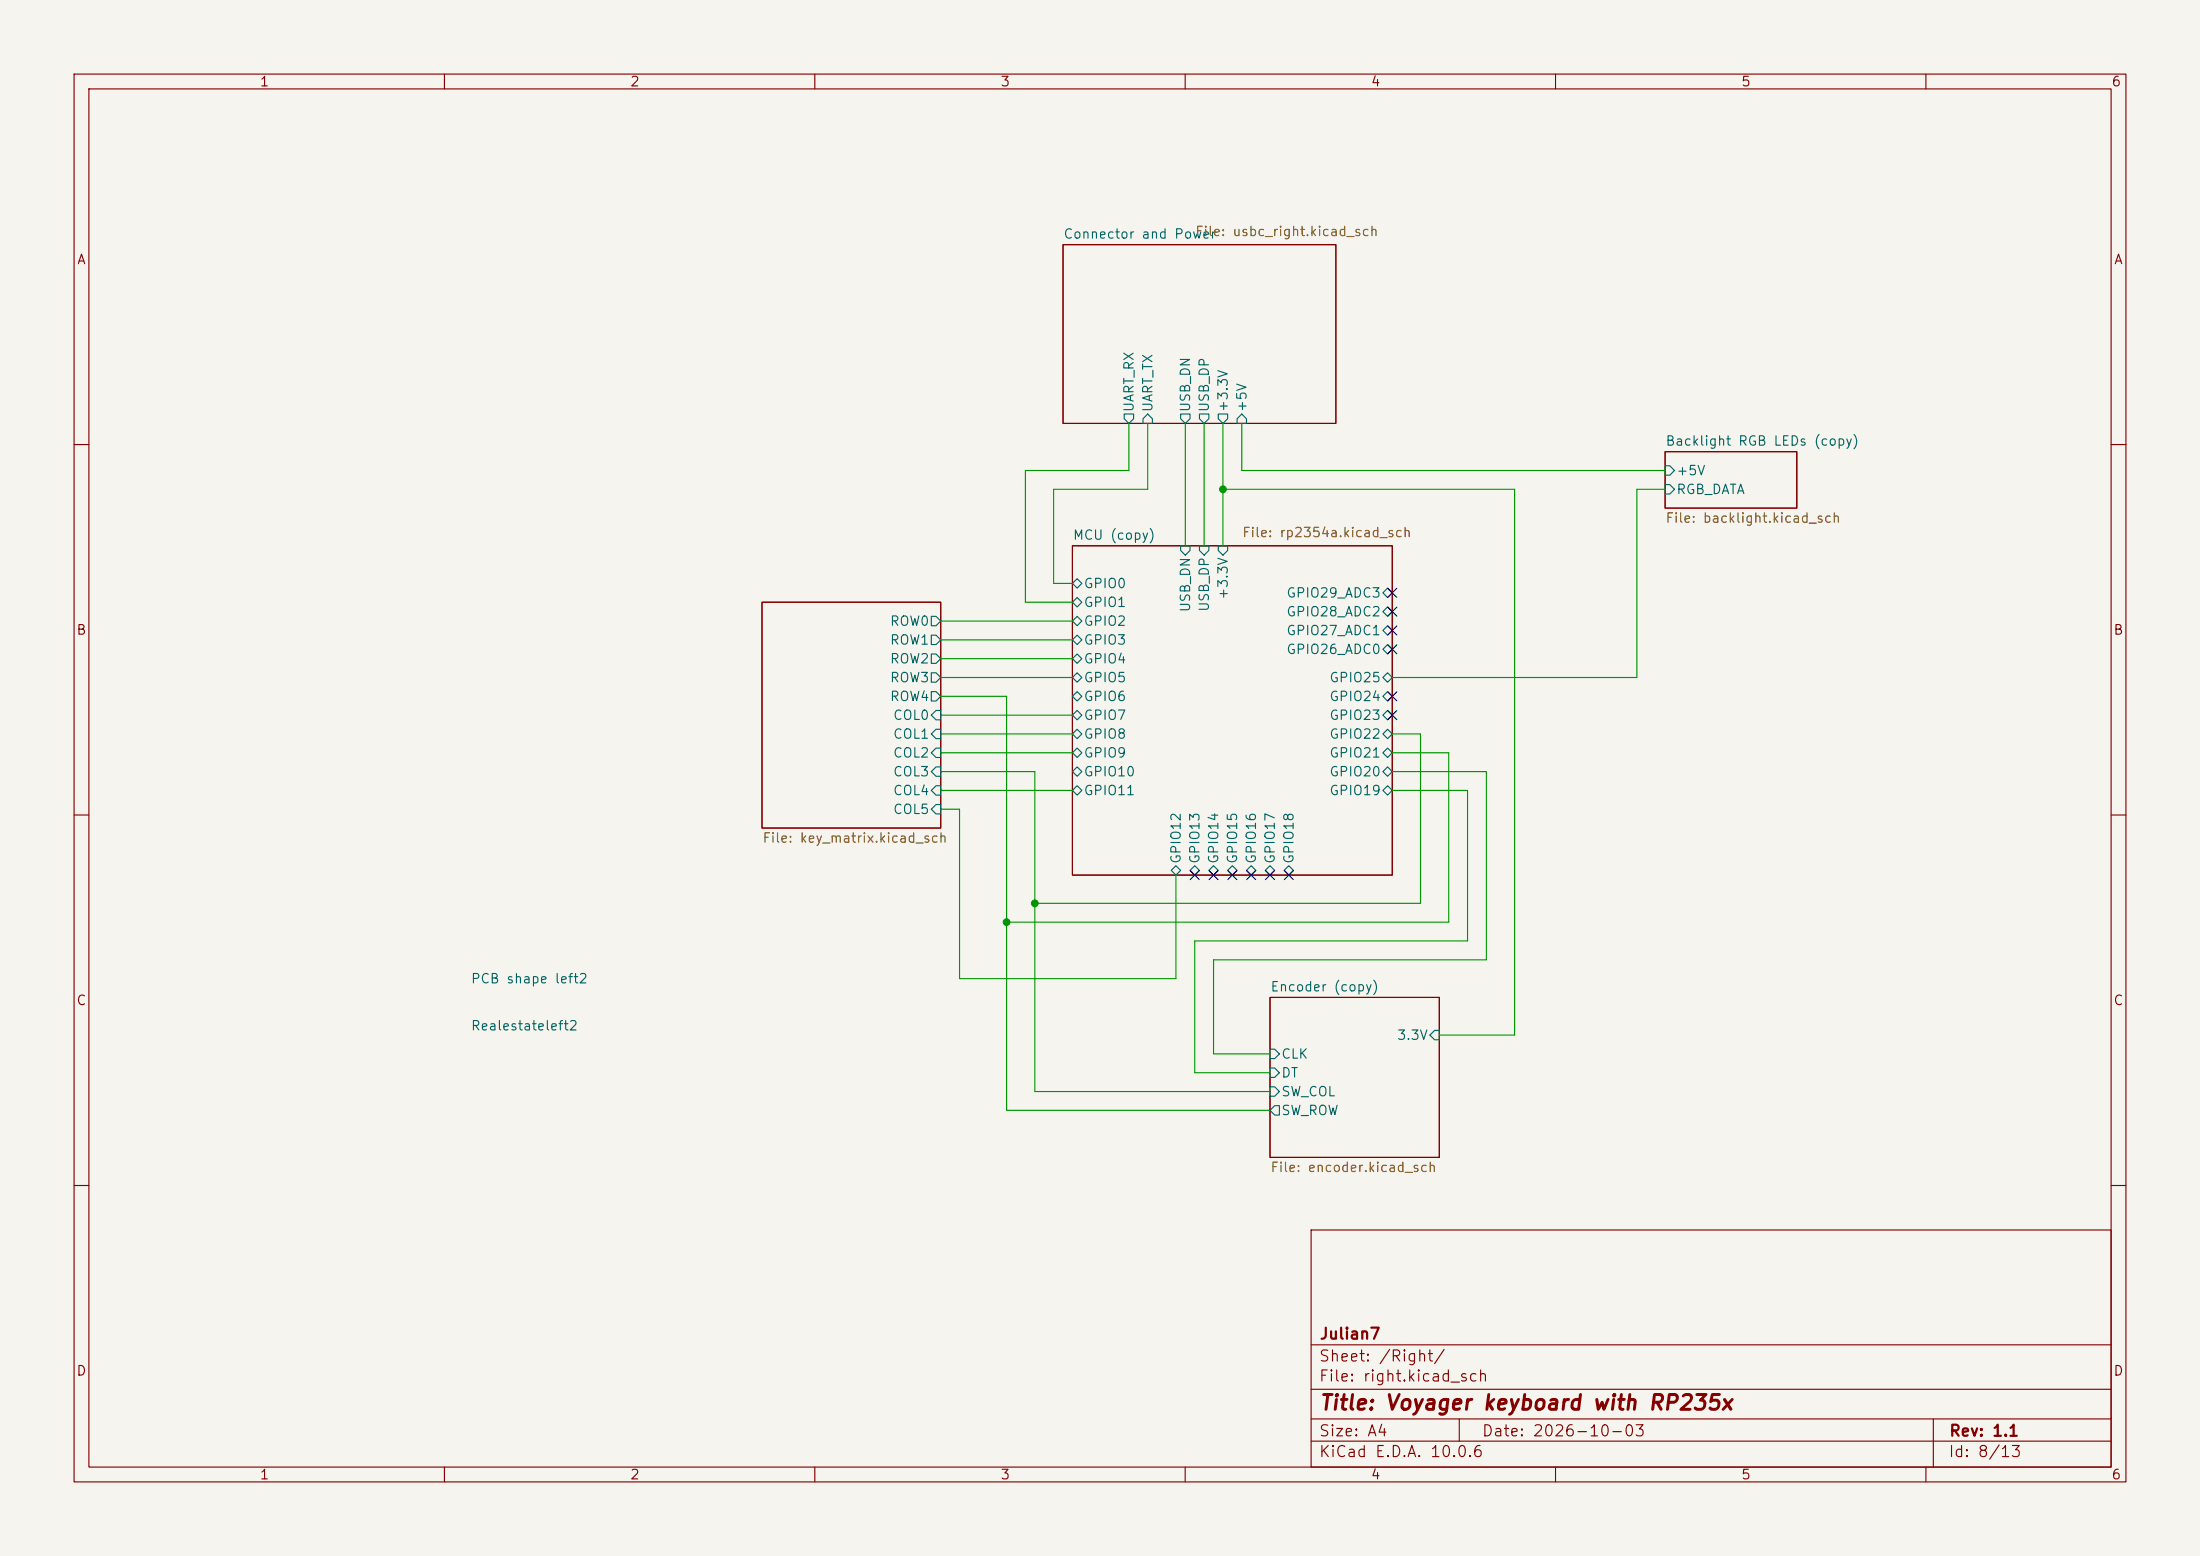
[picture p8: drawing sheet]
(kicad_sch
 (version 20260306)
 (generator "eeschema")
 (generator_version "10.0")
 (paper "A4")
 (title_block
  (title "Voyager keyboard with RP235x")
  (date "2026-10-03")
  (rev "1.1")
  (company "Julian7"))
 (lib_symbols
  (symbol "rp_voyager:PCB_left"
   (pin_numbers (hide yes))
   (pin_names
    (offset 0) (hide yes)) (exclude_from_sim yes) (in_bom no) (on_board yes)
   (in_pos_files yes)
   (duplicate_pin_numbers_are_jumpers no)
   (property "Reference" "PCB shape left" (at 0 0 0) (show_name no) (do_not_autoplace no) (effects (font (size 1.27 1.27))))
   (property "Value" "" (at 0 0 0) (show_name no) (do_not_autoplace no) (effects (font (size 1.27 1.27))))
   (property "Footprint" "rp_voyager:PCB left" (at 0 0 0) (show_name no) (do_not_autoplace no) (hide yes) (effects (font (size 1.27 1.27))))
   (property "Datasheet" "" (at 0 0 0) (show_name no) (do_not_autoplace no) (hide yes) (effects (font (size 1.27 1.27))))
   (property "Description" "" (at 0 0 0) (show_name no) (do_not_autoplace no) (hide yes) (effects (font (size 1.27 1.27))))
   (embedded_fonts no))
  (symbol "rp_voyager:realestate_left" (exclude_from_sim no) (in_bom yes) (on_board yes)
   (in_pos_files yes)
   (duplicate_pin_numbers_are_jumpers no)
   (property "Reference" "SYM" (at 0 0 0) (show_name no) (do_not_autoplace no) (effects (font (size 1.27 1.27))))
   (property "Value" "" (at 0 0 0) (show_name no) (do_not_autoplace no) (effects (font (size 1.27 1.27))))
   (property "Footprint" "" (at 0 0 0) (show_name no) (do_not_autoplace no) (hide yes) (effects (font (size 1.27 1.27))))
   (property "Datasheet" "" (at 0 0 0) (show_name no) (do_not_autoplace no) (hide yes) (effects (font (size 1.27 1.27))))
   (property "Description" "" (at 0 0 0) (show_name no) (do_not_autoplace no) (hide yes) (effects (font (size 1.27 1.27))))
   (embedded_fonts no)))
 (junction
  (at 135.89 124.46)
  (diameter 0)
  (color 0 0 0 0))
 (junction
  (at 139.7 121.92)
  (diameter 0)
  (color 0 0 0 0))
 (junction
  (at 165.1 66.04)
  (diameter 0)
  (color 0 0 0 0))
 (no_connect
  (at 168.91 118.11))
 (no_connect
  (at 173.99 118.11))
 (no_connect
  (at 187.96 96.52))
 (no_connect
  (at 161.29 118.11))
 (no_connect
  (at 163.83 118.11))
 (no_connect
  (at 166.37 118.11))
 (no_connect
  (at 187.96 82.55))
 (no_connect
  (at 171.45 118.11))
 (no_connect
  (at 187.96 85.09))
 (no_connect
  (at 187.96 93.98))
 (no_connect
  (at 187.96 87.63))
 (no_connect
  (at 187.96 80.01))
 (wire
  (pts (xy 162.56 57.15) (xy 162.56 73.66))
  (stroke (width 0) (type default)))
 (wire
  (pts (xy 127 86.36) (xy 144.78 86.36))
  (stroke (width 0) (type default)))
 (wire
  (pts (xy 220.98 91.44) (xy 187.96 91.44))
  (stroke (width 0) (type default)))
 (wire
  (pts (xy 138.43 63.5) (xy 138.43 81.28))
  (stroke (width 0) (type default)))
 (wire
  (pts (xy 195.58 101.6) (xy 195.58 124.46))
  (stroke (width 0) (type default)))
 (wire
  (pts (xy 191.77 99.06) (xy 191.77 121.92))
  (stroke (width 0) (type default)))
 (wire
  (pts (xy 139.7 121.92) (xy 139.7 104.14))
  (stroke (width 0) (type default)))
 (wire
  (pts (xy 158.75 132.08) (xy 158.75 118.11))
  (stroke (width 0) (type default)))
 (wire
  (pts (xy 154.94 57.15) (xy 154.94 66.04))
  (stroke (width 0) (type default)))
 (wire
  (pts (xy 127 88.9) (xy 144.78 88.9))
  (stroke (width 0) (type default)))
 (wire
  (pts (xy 204.47 139.7) (xy 204.47 66.04))
  (stroke (width 0) (type default)))
 (wire
  (pts (xy 154.94 66.04) (xy 142.24 66.04))
  (stroke (width 0) (type default)))
 (wire
  (pts (xy 165.1 57.15) (xy 165.1 66.04))
  (stroke (width 0) (type default)))
 (wire
  (pts (xy 167.64 63.5) (xy 167.64 57.15))
  (stroke (width 0) (type default)))
 (wire
  (pts (xy 200.66 104.14) (xy 187.96 104.14))
  (stroke (width 0) (type default)))
 (wire
  (pts (xy 127 93.98) (xy 135.89 93.98))
  (stroke (width 0) (type default)))
 (wire
  (pts (xy 139.7 147.32) (xy 139.7 121.92))
  (stroke (width 0) (type default)))
 (wire
  (pts (xy 198.12 106.68) (xy 198.12 127))
  (stroke (width 0) (type default)))
 (wire
  (pts (xy 152.4 63.5) (xy 138.43 63.5))
  (stroke (width 0) (type default)))
 (wire
  (pts (xy 160.02 57.15) (xy 160.02 73.66))
  (stroke (width 0) (type default)))
 (wire
  (pts (xy 127 83.82) (xy 144.78 83.82))
  (stroke (width 0) (type default)))
 (wire
  (pts (xy 198.12 127) (xy 161.29 127))
  (stroke (width 0) (type default)))
 (wire
  (pts (xy 198.12 106.68) (xy 187.96 106.68))
  (stroke (width 0) (type default)))
 (wire
  (pts (xy 129.54 109.22) (xy 129.54 132.08))
  (stroke (width 0) (type default)))
 (wire
  (pts (xy 127 99.06) (xy 144.78 99.06))
  (stroke (width 0) (type default)))
 (wire
  (pts (xy 171.45 144.78) (xy 161.29 144.78))
  (stroke (width 0) (type default)))
 (wire
  (pts (xy 152.4 57.15) (xy 152.4 63.5))
  (stroke (width 0) (type default)))
 (wire
  (pts (xy 163.83 142.24) (xy 163.83 129.54))
  (stroke (width 0) (type default)))
 (wire
  (pts (xy 194.31 139.7) (xy 204.47 139.7))
  (stroke (width 0) (type default)))
 (wire
  (pts (xy 127 104.14) (xy 139.7 104.14))
  (stroke (width 0) (type default)))
 (wire
  (pts (xy 138.43 81.28) (xy 144.78 81.28))
  (stroke (width 0) (type default)))
 (wire
  (pts (xy 171.45 142.24) (xy 163.83 142.24))
  (stroke (width 0) (type default)))
 (wire
  (pts (xy 127 91.44) (xy 144.78 91.44))
  (stroke (width 0) (type default)))
 (wire
  (pts (xy 220.98 66.04) (xy 220.98 91.44))
  (stroke (width 0) (type default)))
 (wire
  (pts (xy 163.83 129.54) (xy 200.66 129.54))
  (stroke (width 0) (type default)))
 (wire
  (pts (xy 204.47 66.04) (xy 165.1 66.04))
  (stroke (width 0) (type default)))
 (wire
  (pts (xy 167.64 63.5) (xy 224.79 63.5))
  (stroke (width 0) (type default)))
 (wire
  (pts (xy 187.96 99.06) (xy 191.77 99.06))
  (stroke (width 0) (type default)))
 (wire
  (pts (xy 135.89 93.98) (xy 135.89 124.46))
  (stroke (width 0) (type default)))
 (wire
  (pts (xy 195.58 124.46) (xy 135.89 124.46))
  (stroke (width 0) (type default)))
 (wire
  (pts (xy 191.77 121.92) (xy 139.7 121.92))
  (stroke (width 0) (type default)))
 (wire
  (pts (xy 200.66 129.54) (xy 200.66 104.14))
  (stroke (width 0) (type default)))
 (wire
  (pts (xy 161.29 144.78) (xy 161.29 127))
  (stroke (width 0) (type default)))
 (wire
  (pts (xy 127 101.6) (xy 144.78 101.6))
  (stroke (width 0) (type default)))
 (wire
  (pts (xy 127 96.52) (xy 144.78 96.52))
  (stroke (width 0) (type default)))
 (wire
  (pts (xy 135.89 124.46) (xy 135.89 149.86))
  (stroke (width 0) (type default)))
 (wire
  (pts (xy 171.45 149.86) (xy 135.89 149.86))
  (stroke (width 0) (type default)))
 (wire
  (pts (xy 142.24 66.04) (xy 142.24 78.74))
  (stroke (width 0) (type default)))
 (wire
  (pts (xy 187.96 101.6) (xy 195.58 101.6))
  (stroke (width 0) (type default)))
 (wire
  (pts (xy 224.79 66.04) (xy 220.98 66.04))
  (stroke (width 0) (type default)))
 (wire
  (pts (xy 165.1 66.04) (xy 165.1 73.66))
  (stroke (width 0) (type default)))
 (wire
  (pts (xy 142.24 78.74) (xy 144.78 78.74))
  (stroke (width 0) (type default)))
 (wire
  (pts (xy 127 109.22) (xy 129.54 109.22))
  (stroke (width 0) (type default)))
 (wire
  (pts (xy 171.45 147.32) (xy 139.7 147.32))
  (stroke (width 0) (type default)))
 (wire
  (pts (xy 127 106.68) (xy 144.78 106.68))
  (stroke (width 0) (type default)))
 (wire
  (pts (xy 129.54 132.08) (xy 158.75 132.08))
  (stroke (width 0) (type default)))
 (symbol
  (lib_id "rp_voyager:PCB_left")
  (at 62.23 132.08 0)
  (unit 1)
  (body_style 1)
  (exclude_from_sim yes)
  (in_bom no)
  (on_board yes)
  (in_pos_files yes)
  (dnp no)
  (fields_autoplaced yes)
  (property "Reference" "PCB shape left2" (at 63.5 132.0799 0) (show_name no) (do_not_autoplace no) (effects (font (size 1.27 1.27)) (justify left)))
  (property "Value" "" (at 62.23 132.08 0) (show_name no) (do_not_autoplace no) (effects (font (size 1.27 1.27))))
  (property "Footprint" "rp_voyager:PCB left" (at 62.23 132.08 0) (hide yes) (show_name no) (do_not_autoplace no) (effects (font (size 1.27 1.27))))
  (property "Datasheet" "" (at 62.23 132.08 0) (hide yes) (show_name no) (do_not_autoplace no) (effects (font (size 1.27 1.27))))
  (property "Description" "" (at 62.23 132.08 0) (hide yes) (show_name no) (do_not_autoplace no) (effects (font (size 1.27 1.27)))))
 (symbol
  (lib_id "rp_voyager:realestate_left")
  (at 62.23 138.43 0)
  (unit 1)
  (body_style 1)
  (exclude_from_sim yes)
  (in_bom no)
  (on_board yes)
  (in_pos_files yes)
  (dnp no)
  (property "Reference" "Realestateleft2" (at 63.5 138.43 0) (show_name no) (do_not_autoplace no) (effects (font (size 1.27 1.27)) (justify left)))
  (property "Value" "" (at 69.85 135.89 0) (show_name no) (do_not_autoplace no) (effects (font (size 1.27 1.27))))
  (property "Footprint" "rp_voyager:Realestate left" (at 62.23 138.43 0) (hide yes) (show_name no) (do_not_autoplace no) (effects (font (size 1.27 1.27))))
  (property "Datasheet" "" (at 62.23 138.43 0) (hide yes) (show_name no) (do_not_autoplace no) (effects (font (size 1.27 1.27))))
  (property "Description" "" (at 62.23 138.43 0) (hide yes) (show_name no) (do_not_autoplace no) (effects (font (size 1.27 1.27))))
  (property "Manufacturer" "" (at 62.23 138.43 0) (hide yes) (show_name no) (do_not_autoplace no) (effects (font (size 1.27 1.27))))
  (property "Distributor Link 1" "" (at 62.23 138.43 0) (hide yes) (show_name no) (do_not_autoplace no) (effects (font (size 1.27 1.27))))
  (property "Distributor Link 2" "" (at 62.23 138.43 0) (hide yes) (show_name no) (do_not_autoplace no) (effects (font (size 1.27 1.27))))
  (property "Distributor Link 3" "" (at 62.23 138.43 0) (hide yes) (show_name no) (do_not_autoplace no) (effects (font (size 1.27 1.27)))))
 (sheet
  (at 171.45 134.62)
  (size 22.86 21.59)
  (exclude_from_sim no)
  (in_bom yes)
  (on_board yes)
  (dnp no)
  (fields_autoplaced yes)
  (stroke (width 0.1524) (type solid))
  (fill (color 0 0 0 0))
  (property "Sheetname" "Encoder (copy)" (at 171.45 133.9084 0) (show_name no) (do_not_autoplace no) (effects (font (size 1.27 1.27)) (justify left bottom)))
  (property "Sheetfile" "encoder.kicad_sch" (at 171.45 156.7946 0) (show_name no) (do_not_autoplace no) (effects (font (size 1.27 1.27)) (justify left top)))
  (property "Field2" "" (at 171.45 134.62 0) (hide yes) (show_name no) (do_not_autoplace no) (effects (font (size 1.27 1.27))))
  (pin "3.3V" input (at 194.31 139.7 0) (effects (font (size 1.27 1.27)) (justify right)))
  (pin "CLK" input (at 171.45 142.24 180) (effects (font (size 1.27 1.27)) (justify left)))
  (pin "DT" input (at 171.45 144.78 180) (effects (font (size 1.27 1.27)) (justify left)))
  (pin "SW_COL" input (at 171.45 147.32 180) (effects (font (size 1.27 1.27)) (justify left)))
  (pin "SW_ROW" output (at 171.45 149.86 180) (effects (font (size 1.27 1.27)) (justify left))))
 (sheet
  (at 144.78 73.66)
  (size 43.18 44.45)
  (exclude_from_sim no)
  (in_bom yes)
  (on_board yes)
  (dnp no)
  (stroke (width 0.1524) (type solid))
  (fill (color 0 0 0 0))
  (property "Sheetname" "MCU (copy)" (at 144.78 72.9484 0) (show_name no) (do_not_autoplace no) (effects (font (size 1.27 1.27)) (justify left bottom)))
  (property "Sheetfile" "rp2354a.kicad_sch" (at 167.64 71.12 0) (show_name no) (do_not_autoplace no) (effects (font (size 1.27 1.27)) (justify left top)))
  (pin "GPIO0" bidirectional (at 144.78 78.74 180) (effects (font (size 1.27 1.27)) (justify left)))
  (pin "GPIO1" bidirectional (at 144.78 81.28 180) (effects (font (size 1.27 1.27)) (justify left)))
  (pin "GPIO2" bidirectional (at 144.78 83.82 180) (effects (font (size 1.27 1.27)) (justify left)))
  (pin "GPIO3" bidirectional (at 144.78 86.36 180) (effects (font (size 1.27 1.27)) (justify left)))
  (pin "GPIO4" bidirectional (at 144.78 88.9 180) (effects (font (size 1.27 1.27)) (justify left)))
  (pin "GPIO5" bidirectional (at 144.78 91.44 180) (effects (font (size 1.27 1.27)) (justify left)))
  (pin "GPIO6" bidirectional (at 144.78 93.98 180) (effects (font (size 1.27 1.27)) (justify left)))
  (pin "GPIO7" bidirectional (at 144.78 96.52 180) (effects (font (size 1.27 1.27)) (justify left)))
  (pin "GPIO8" bidirectional (at 144.78 99.06 180) (effects (font (size 1.27 1.27)) (justify left)))
  (pin "GPIO9" bidirectional (at 144.78 101.6 180) (effects (font (size 1.27 1.27)) (justify left)))
  (pin "GPIO10" bidirectional (at 144.78 104.14 180) (effects (font (size 1.27 1.27)) (justify left)))
  (pin "GPIO11" bidirectional (at 144.78 106.68 180) (effects (font (size 1.27 1.27)) (justify left)))
  (pin "GPIO12" bidirectional (at 158.75 118.11 270) (effects (font (size 1.27 1.27)) (justify left)))
  (pin "GPIO13" bidirectional (at 161.29 118.11 270) (effects (font (size 1.27 1.27)) (justify left)))
  (pin "GPIO14" bidirectional (at 163.83 118.11 270) (effects (font (size 1.27 1.27)) (justify left)))
  (pin "GPIO15" bidirectional (at 166.37 118.11 270) (effects (font (size 1.27 1.27)) (justify left)))
  (pin "GPIO16" bidirectional (at 168.91 118.11 270) (effects (font (size 1.27 1.27)) (justify left)))
  (pin "GPIO17" bidirectional (at 171.45 118.11 270) (effects (font (size 1.27 1.27)) (justify left)))
  (pin "GPIO18" bidirectional (at 173.99 118.11 270) (effects (font (size 1.27 1.27)) (justify left)))
  (pin "GPIO19" bidirectional (at 187.96 106.68 0) (effects (font (size 1.27 1.27)) (justify right)))
  (pin "GPIO20" bidirectional (at 187.96 104.14 0) (effects (font (size 1.27 1.27)) (justify right)))
  (pin "GPIO21" bidirectional (at 187.96 101.6 0) (effects (font (size 1.27 1.27)) (justify right)))
  (pin "GPIO22" bidirectional (at 187.96 99.06 0) (effects (font (size 1.27 1.27)) (justify right)))
  (pin "GPIO23" bidirectional (at 187.96 96.52 0) (effects (font (size 1.27 1.27)) (justify right)))
  (pin "GPIO24" bidirectional (at 187.96 93.98 0) (effects (font (size 1.27 1.27)) (justify right)))
  (pin "GPIO25" bidirectional (at 187.96 91.44 0) (effects (font (size 1.27 1.27)) (justify right)))
  (pin "GPIO26_ADC0" bidirectional (at 187.96 87.63 0) (effects (font (size 1.27 1.27)) (justify right)))
  (pin "GPIO27_ADC1" bidirectional (at 187.96 85.09 0) (effects (font (size 1.27 1.27)) (justify right)))
  (pin "GPIO28_ADC2" bidirectional (at 187.96 82.55 0) (effects (font (size 1.27 1.27)) (justify right)))
  (pin "GPIO29_ADC3" bidirectional (at 187.96 80.01 0) (effects (font (size 1.27 1.27)) (justify right)))
  (pin "USB_DN" input (at 160.02 73.66 90) (effects (font (size 1.27 1.27)) (justify right)))
  (pin "USB_DP" input (at 162.56 73.66 90) (effects (font (size 1.27 1.27)) (justify right)))
  (pin "+3.3V" input (at 165.1 73.66 90) (effects (font (size 1.27 1.27)) (justify right))))
 (sheet
  (at 143.51 33.02)
  (size 36.83 24.13)
  (exclude_from_sim no)
  (in_bom yes)
  (on_board yes)
  (dnp no)
  (stroke (width 0.1524) (type solid))
  (fill (color 0 0 0 0))
  (property "Sheetname" "Connector and Power" (at 143.51 32.3084 0) (show_name no) (do_not_autoplace no) (effects (font (size 1.27 1.27)) (justify left bottom)))
  (property "Sheetfile" "usbc_right.kicad_sch" (at 161.29 30.48 0) (show_name no) (do_not_autoplace no) (effects (font (size 1.27 1.27)) (justify left top)))
  (pin "USB_DN" output (at 160.02 57.15 270) (effects (font (size 1.27 1.27)) (justify left)))
  (pin "USB_DP" output (at 162.56 57.15 270) (effects (font (size 1.27 1.27)) (justify left)))
  (pin "+3.3V" output (at 165.1 57.15 270) (effects (font (size 1.27 1.27)) (justify left)))
  (pin "+5V" input (at 167.64 57.15 270) (effects (font (size 1.27 1.27)) (justify left)))
  (pin "UART_RX" output (at 152.4 57.15 270) (effects (font (size 1.27 1.27)) (justify left)))
  (pin "UART_TX" input (at 154.94 57.15 270) (effects (font (size 1.27 1.27)) (justify left))))
 (sheet
  (at 102.87 81.28)
  (size 24.13 30.48)
  (exclude_from_sim no)
  (in_bom yes)
  (on_board yes)
  (dnp no)
  (fields_autoplaced yes)
  (stroke (width 0.1524) (type solid))
  (fill (color 0 0 0 0))
  (property "Sheetname" "Key Matrix (copy)" (at 102.87 80.5684 0) (hide yes) (show_name no) (do_not_autoplace no) (effects (font (size 1.27 1.27)) (justify left bottom)))
  (property "Sheetfile" "key_matrix.kicad_sch" (at 102.87 112.3446 0) (show_name no) (do_not_autoplace no) (effects (font (size 1.27 1.27)) (justify left top)))
  (pin "COL0" input (at 127 96.52 0) (effects (font (size 1.27 1.27)) (justify right)))
  (pin "COL1" input (at 127 99.06 0) (effects (font (size 1.27 1.27)) (justify right)))
  (pin "COL2" input (at 127 101.6 0) (effects (font (size 1.27 1.27)) (justify right)))
  (pin "COL3" input (at 127 104.14 0) (effects (font (size 1.27 1.27)) (justify right)))
  (pin "COL4" input (at 127 106.68 0) (effects (font (size 1.27 1.27)) (justify right)))
  (pin "ROW0" output (at 127 83.82 0) (effects (font (size 1.27 1.27)) (justify right)))
  (pin "ROW1" output (at 127 86.36 0) (effects (font (size 1.27 1.27)) (justify right)))
  (pin "ROW2" output (at 127 88.9 0) (effects (font (size 1.27 1.27)) (justify right)))
  (pin "ROW3" output (at 127 91.44 0) (effects (font (size 1.27 1.27)) (justify right)))
  (pin "ROW4" output (at 127 93.98 0) (effects (font (size 1.27 1.27)) (justify right)))
  (pin "COL5" input (at 127 109.22 0) (effects (font (size 1.27 1.27)) (justify right))))
 (sheet
  (at 224.79 60.96)
  (size 17.78 7.62)
  (exclude_from_sim no)
  (in_bom yes)
  (on_board yes)
  (dnp no)
  (fields_autoplaced yes)
  (stroke (width 0.1524) (type solid))
  (fill (color 0 0 0 0))
  (property "Sheetname" "Backlight RGB LEDs (copy)" (at 224.79 60.2484 0) (show_name no) (do_not_autoplace no) (effects (font (size 1.27 1.27)) (justify left bottom)))
  (property "Sheetfile" "backlight.kicad_sch" (at 224.79 69.1646 0) (show_name no) (do_not_autoplace no) (effects (font (size 1.27 1.27)) (justify left top)))
  (pin "RGB_DATA" input (at 224.79 66.04 180) (effects (font (size 1.27 1.27)) (justify left)))
  (pin "+5V" input (at 224.79 63.5 180) (effects (font (size 1.27 1.27)) (justify left)))))
